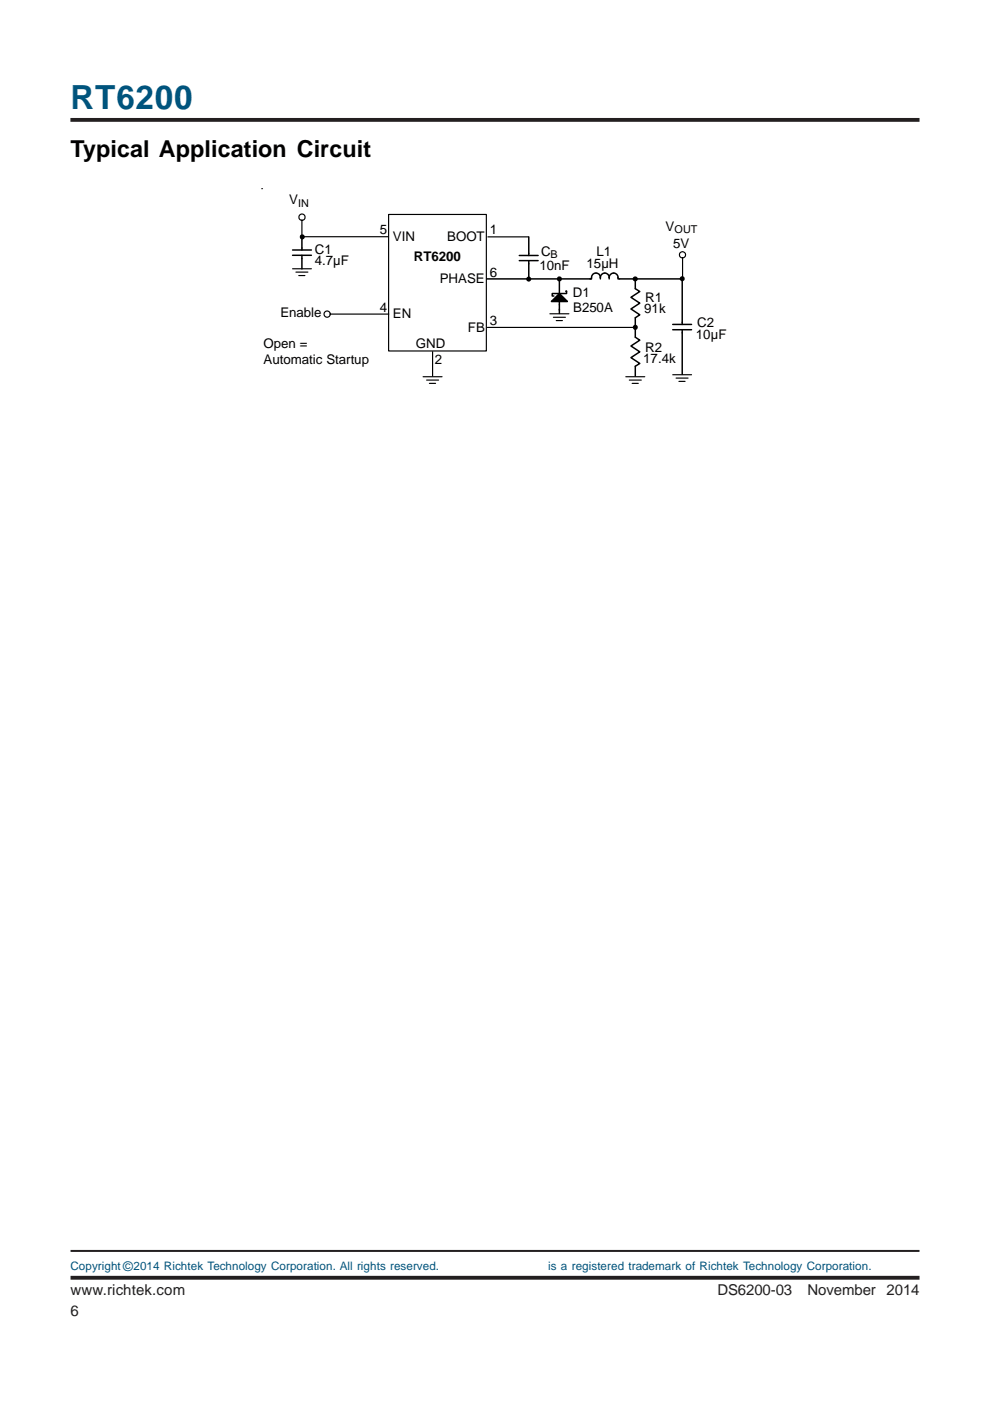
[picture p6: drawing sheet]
<svg xmlns="http://www.w3.org/2000/svg" width="210mm" height="297mm" viewBox="0 0 210 297" stroke-linecap="round" stroke-linejoin="round" font-family="sans-serif">
<path d="M14.9 25.4h180.1M15 270.9h180" fill="none" stroke="#231f20" stroke-width=".81" stroke-linecap="butt"/>
<path d="M15 265.2h180" fill="none" stroke="#231f20" stroke-width=".42"/>
<g fill="none" stroke="#000" stroke-width=".25">
<path d="M62 57h4M62.7 57.7h2.6M63.3 58.4h1.3M64 46.7v3.4M64.3 50.2h18M82.4 45.5h20.7v28.9h-20.7zM103.4 50.2h8.6M144.7 54.7v4.3M70 66.6h12.4M89.7 79.9h4M91.7 74.6v5.2M103.3 69.4h31.2"/>
<path d="M116.6 66.5h4M117.3 67.3h2.6M117.9 68h1.3M132.7 79.9h4M142.6 79.5h4M90.4 80.6h2.6M91 81.3h1.4M133.4 80.6h2.6M134 81.3h1.3M143.3 80.2h2.6M143.9 80.9h1.3"/>
<circle cx="64" cy="46" r=".66"/>
<circle cx="144.7" cy="54" r=".67"/>
<circle cx="69.4" cy="66.6" r=".66"/>
</g>
<g fill="none" stroke="#000" stroke-width=".32">
<path d="M62 54.1h4M62 53h4M64 50.4v2.6M64 54.1v2.9M103.2 59.1h22.1M110.1 55.3h4M110.1 54.2h4M112.1 50.2v4M112.1 55.3v4M118.6 59.5v2.7M127.3 58.8a.96 .96 0 0 0-1.1-.9 .96 .96 0 0 0-.8 1.2h-.3M127.3 58.8a.94 .94 0 0 1 .9-.9 .94 .94 0 0 1 1 .9"/>
<path d="M127.3 58.8v.3M129.2 58.8a.95 .95 0 0 1 1.1-.9 .95 .95 0 0 1 .7 1.2h13.6M129.2 58.8v.3M134.7 59.1v2.1l1 .6-1.9 1.2 1.9 1.3-1.9 1.2 1.9 1.2-1 .7v4.1l1 .6-1.9 1.3 1.9 1.2-1.9 1.2 1.9 1.3-1 .6v2M144.6 59v9.8M118.6 62.2l1.7 1.7h-3.4zM118.6 62.2h-1.5v.6h.3M118.6 63.9v2.6M119.9 61.7h.2v.5h-1.5M142.6 69.9h4M142.6 68.8h4M144.6 69.9v9.5"/>
</g>
<path d="M55.5 40h.1M64.1 50.2v.4M112.1 59.2v.4M118.6 59.1v.4M134.7 59.1v.5M144.6 59.1v.4M134.7 69.4v.4" fill="none" stroke="#000" stroke-width=".21"/>
<g fill="#000">
<path d="M118.6 62.2l1.7 1.7h-3.4z"/>
<circle cx="64.1" cy="50.2" r=".55"/>
<circle cx="112.1" cy="59.2" r=".54"/>
<circle cx="118.6" cy="59.1" r=".54"/>
<circle cx="134.7" cy="59.1" r=".54"/>
<circle cx="144.6" cy="59.1" r=".54"/>
<circle cx="134.7" cy="69.4" r=".55"/>
</g>
<text font-size="7.1" fill="#00547d" x="14.9" y="23.2">RT6200</text>
<text font-size="4.9" x="14.9" y="33.2">Typical Application Circuit</text>
<g font-size="3.2" fill="#231f20">
<text x="14.9" y="274.5">www.richtek.com</text>
<text x="152.1" y="274.5">DS6200-03</text>
<text x="171.2" y="274.5">November</text>
<text x="188" y="274.5">2014</text>
<text x="14.9" y="279">6</text>
</g>
<g font-size="2.8">
<text x="61.3" y="43.4">V</text>
<text x="66.7" y="53.9">C1</text>
<text x="80.5" y="49.7">5</text>
<text x="83.3" y="51.1">VIN</text>
<text x="94.8" y="51.1">BOOT</text>
<text x="103.9" y="49.6">1</text>
<text x="141.1" y="49">V</text>
<text x="142.7" y="52.6">5V</text>
<text x="66.7" y="56.2">4.7µF</text>
<text x="87.7" y="55.4">RT6200</text>
<text x="103.9" y="58.7">6</text>
<text x="114.4" y="57.3">10nF</text>
<text x="114.7" y="54.2">C</text>
<text x="124.4" y="56.8">15µH</text>
<text x="126.5" y="54.2">L1</text>
<text x="93.2" y="60.1">PHASE</text>
<text x="121.5" y="62.9">D1</text>
<text x="136.8" y="64">R1</text>
<text x="59.5" y="67.3">Enable</text>
<text x="80.5" y="66.2">4</text>
<text x="83.3" y="67.5">EN</text>
<text x="99.2" y="70.4">FB</text>
<text x="103.9" y="69">3</text>
<text x="121.5" y="66.1">B250A</text>
<text x="136.6" y="66.4">91k</text>
<text x="147.5" y="71.8">10µF</text>
<text x="147.8" y="69.2">C2</text>
<text x="55.9" y="73.7">Open =</text>
<text x="55.9" y="77.1">Automatic Startup</text>
<text x="88.2" y="73.8">GND</text>
<text x="92.2" y="77.2">2</text>
<text x="136.4" y="77">17.4k</text>
<text x="136.8" y="74.6">R2</text>
</g>
<text font-size="2.8" fill="#00547d" x="26.1" y="269.5">©</text>
<g font-size="2.5" fill="#00547d">
<text x="14.9" y="269.3">Copyright</text>
<text x="28.3" y="269.3">2014 Richtek Technology Corporation. All rights reserved.</text>
<text x="116.2" y="269.3">is a registered trademark of Richtek Technology Corporation.</text>
</g>
<g font-size="2.3">
<text x="63.2" y="43.9">IN</text>
<text x="143" y="49.5">OUT</text>
<text x="116.7" y="54.7">B</text>
</g>
</svg>
